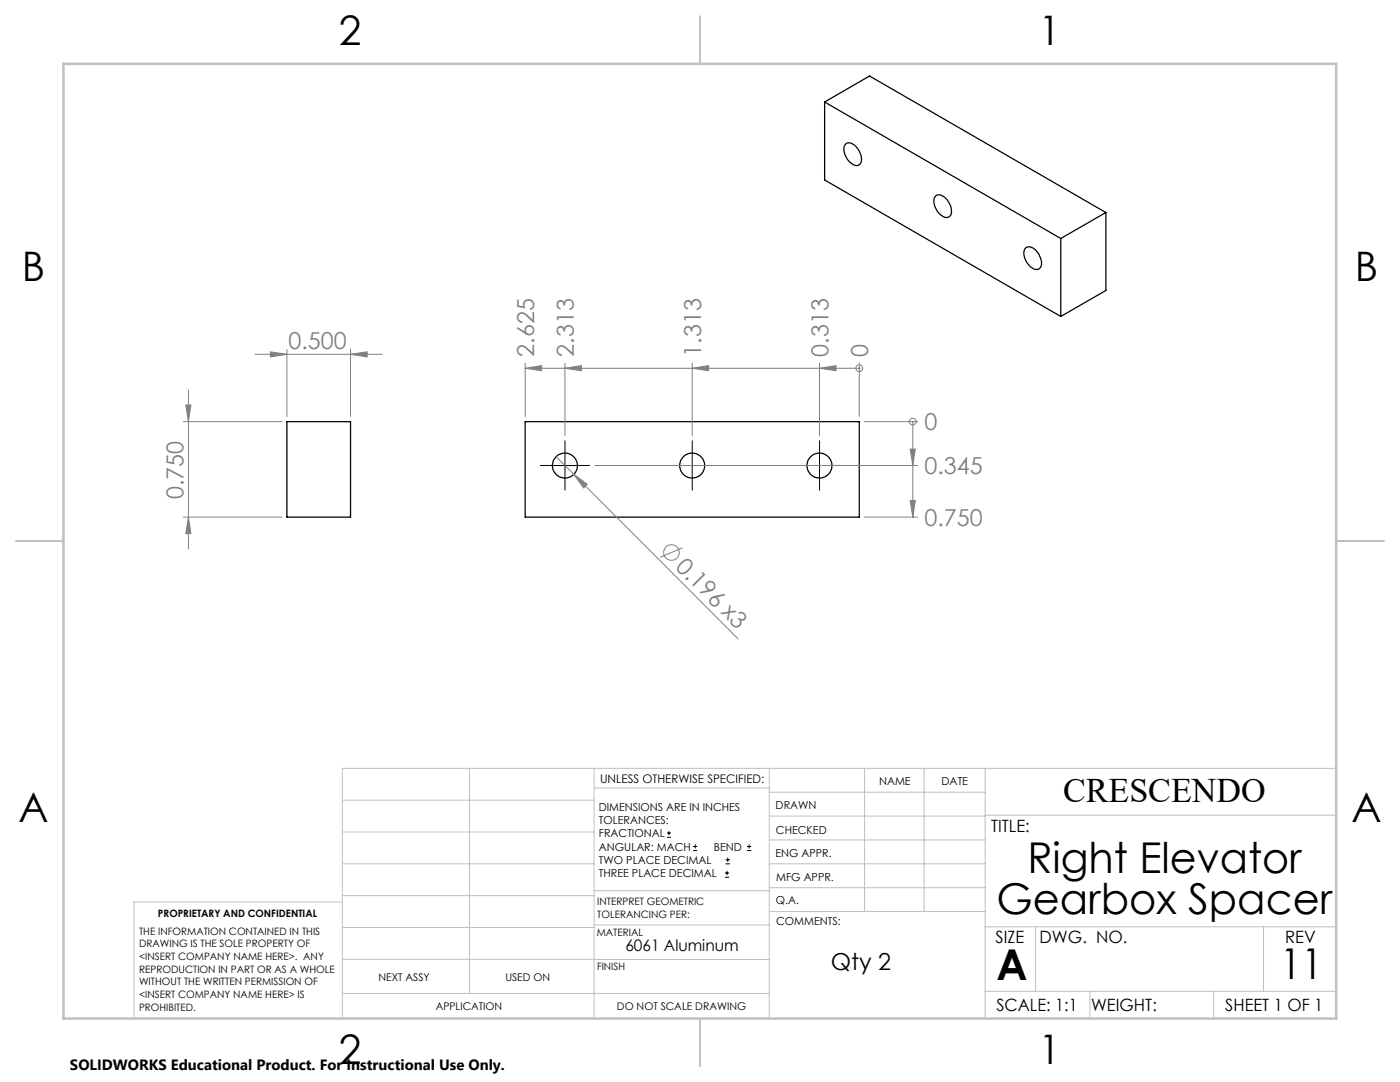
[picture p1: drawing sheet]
<svg xmlns="http://www.w3.org/2000/svg" width="279mm" height="216mm" viewBox="0 0 279 216" stroke-linecap="round" stroke-linejoin="round" font-family="sans-serif">
<g fill="none" stroke="#000" stroke-width=".25">
<path d="M164.6 20.4l47.1 27.2M164.6 20.4l8.9-5.2 47.2 27.2M164.6 20.4v15.5l47.1 27.2M168.9 28.6a2.33 2.33 0 0 1 2.6 1.6 2.01 2.01 0 0 1-.2 2.7 2.19 2.19 0 0 1-2.4-1.5 2.25 2.25 0 0 1 0-2.8zM186.7 39.1a1.55 1.55 0 0 1 2.2 .7 2.96 2.96 0 0 1 .7 3.3 1.29 1.29 0 0 1-1.9-.2 3.3 3.3 0 0 1-1.1-3.6zM204.7 49.5a1.55 1.55 0 0 1 2.2 .6 2.96 2.96 0 0 1 .7 3.3 1.29 1.29 0 0 1-1.9-.2 3.3 3.3 0 0 1-1.2-3.5zM211.7 47.6v15.5M220.7 42.4v15.6l-9 5.1M220.7 42.4l-9 5.2M57.3 84.1h12.7v19.1h-12.7zM104.8 84.1h66.7v19.1h-66.7z"/>
<circle cx="112.7" cy="92.9" r="2.49"/>
<circle cx="138.1" cy="92.9" r="2.49"/>
<circle cx="163.5" cy="92.9" r="2.49"/>
</g>
<g fill="none" stroke="#808080" stroke-width=".2">
<path d="M37.6 77.8v31.7M50.9 70.7h25.4M54 70.2l3.3 .5-3.3 .5zM57.3 69.7v13.4M70 70.7l3.3-.5v1zM70 69.7v13.4M104.8 73.5l3.3-.5v1zM104.8 73.5h66.7M104.8 72.5v10.6M112.7 72.5v14.4M112.7 73.5l3.3-.5v1zM138.1 73.5l3.3-.5v1z"/>
<path d="M138.1 72.5v14.4M163.5 73.5l3.3-.5v1zM163.5 72.5v14.4M171.5 73.5h.1M171.5 72.5v10.6M36.6 84.1h19.7M37.1 80.8h1l-.5 3.3zM111 91.1l3.5 3.6M114.5 94.7l2.7 1.9-.7 .8zM114.5 94.7l32.8 32.8M118.7 92.9h64.5M172.5 84.1h10.7"/>
<path d="M181.6 89.6h1.1l-.5 3.3zM181.6 99.9h1.1l-.5 3.3zM182.2 84.1v19.1M182.2 84.1h.1M36.6 103.2h19.7M37.6 103.2l.5 3.3h-1zM136.2 109.3l-4.4 1.9M172.5 103.2h10.7"/>
<circle cx="171.5" cy="73.5" r=".68"/>
<circle cx="182.2" cy="84.1" r=".68"/>
<circle cx="134" cy="110.2" r="1.56"/>
</g>
<g fill="none" stroke="#000" stroke-width=".2">
<path d="M110.2 92.9h5.1M112.7 90.4v5M135.6 92.9h5.1M138.1 90.4v5M161 92.9h5.1M163.5 90.4v5M133.1 167.1h.8M133.1 166.2h.8M133.5 165.8v.9M138.3 169.7h.8M138.3 168.9h.8M138.7 168.5v.8"/>
<path d="M144.7 175h.8M144.7 174.2h.8M144.8 172.4h.9M144.8 171.6h.9M145.1 173.8v.8M145.2 171.1v.9M149.1 169.7h.8M149.1 168.9h.8M149.5 168.5v.8"/>
</g>
<path d="M110.3 92.9h-2.5M112.8 95.4v2.5M112.8 90.4v-2.5M115.3 92.9h2.4M135.7 92.9h-2.5M138.2 95.4v2.5M138.2 90.4v-2.5M140.7 92.9h2.4M161.1 92.9h-2.5M163.6 95.4v2.5M163.6 90.4v-2.5M166.1 92.9h2.4" fill="none" stroke="#000" stroke-width=".2" stroke-dasharray="15.2 1.3 1.3 1.3" stroke-linecap="butt"/>
<g fill="none" stroke="#c0c0c0" stroke-width=".2">
<path d="M68.3 159.7h50.3M93.7 153.3v44.9M118.6 153.3v49.9M118.6 157.2h34.9M153.5 153.3v49.9M153.5 158.1h43.1M172.5 153.3v28.6M184.4 153.3v28.6M196.6 153.3v49.9M266.7 153.3h-198.4v49.9M68.3 178.7h50.3M68.3 172.4h50.3"/>
<path d="M68.3 166h50.3M68.3 180h-41.6v23.2M118.6 177.7h35M153.5 167.6h43.1M153.5 162.8h43.1M153.5 172.4h43.1M153.5 177.1h43.1M196.6 162.7h70.1M68.3 198.2h85.2M68.3 191.4l85.2 .1M68.3 185.1h50.3M118.6 184.6h35"/>
<path d="M153.6 181.9h43M196.6 197.8h70.1M196.6 184.9h70.1M206.7 184.9v12.9M217.5 197.8v5.4M242.2 197.8v5.4M252.2 184.9v12.9"/>
</g>
<path d="M139.7 3.2v9.5M3.1 107.9h9.6M266.7 107.9h9.5M139.7 203.2v9.6" fill="none" stroke="#c0c0c0" stroke-width=".25"/>
<path d="M12.7 12.7h254v190.5h-254z" fill="none" stroke="#c0c0c0" stroke-width=".5"/>
<g fill="#808080">
<path d="M114.5 94.7l2.7 1.9-.7 .8z"/>
<path d="M70 70.7l3.3-.5v1zM54 70.2l3.3 .5-3.3 .5z"/>
<path d="M37.1 80.8h1l-.5 3.3zM37.6 103.2l.5 3.3h-1z"/>
<path d="M181.6 89.6h1.1l-.5 3.3zM181.6 99.9h1.1l-.5 3.3z"/>
<path d="M163.5 73.5l3.3-.5v1zM138.1 73.5l3.3-.5v1zM112.7 73.5l3.3-.5v1zM104.8 73.5l3.3-.5v1z"/>
</g>
<g font-size="8.5">
<text x="205" y="174.2">Right Elevator</text>
<text x="198.9" y="182.3">Gearbox Spacer</text>
<text x="198.9" y="195.5">A</text>
<text x="255.5" y="195.4">11</text>
</g>
<g font-size="8.1">
<text x="67.6" y="8.9">2</text>
<text x="207.3" y="8.9">1</text>
<text x="4.4" y="56.2">B</text>
<text x="270.4" y="56.2">B</text>
<text x="3.7" y="164.1">A</text>
<text x="269.7" y="164.1">A</text>
<text x="67.6" y="212.4">2</text>
<text x="207.3" y="212.4">1</text>
</g>
<text font-size="6.9" x="212.2" y="160.1">CRESCENDO</text>
<g font-size="4.7" fill="#808080">
<text x="57.6" y="69.7">0.500</text>
<text x="106.6" y="71.1" transform="rotate(-90 106.6 71.1)">2.625</text>
<text x="114.5" y="71.1" transform="rotate(-90 114.5 71.1)">2.313</text>
<text x="139.9" y="71.1" transform="rotate(-90 139.9 71.1)">1.313</text>
<text x="165.3" y="71.1" transform="rotate(-90 165.3 71.1)">0.313</text>
<text x="173.3" y="71.1" transform="rotate(-90 173.3 71.1)">0</text>
<text x="184.5" y="85.9">0</text>
<text x="184.5" y="94.6">0.345</text>
<text x="36.6" y="99.6" transform="rotate(-90 36.6 99.6)">0.750</text>
<text x="184.5" y="104.9">0.750</text>
<text x="134.6" y="113.3" transform="rotate(45 134.6 113.3)">0.196 x3</text>
</g>
<text font-size="4.7" x="165.8" y="193.5">Qty 2</text>
<g font-size="3.4">
<text x="197.8" y="166">TITLE:</text>
<text x="198.7" y="188.1">SIZE</text>
<text x="207.5" y="188.1">DWG. NO.</text>
<text x="256.5" y="188.2">REV</text>
<text x="198.8" y="201.7">SCALE: 1:1</text>
<text x="217.7" y="201.8">WEIGHT:</text>
<text x="244.5" y="201.7">SHEET 1 OF 1</text>
</g>
<text font-size="3.2" x="124.8" y="189.8">6061 Aluminum</text>
<text font-size="3" x="14" y="213.5">SOLIDWORKS Educational Product. For Instructional Use Only.</text>
<text font-size="2.4" x="119.8" y="156.2">UNLESS OTHERWISE SPECIFIED:</text>
<g font-size="2.2">
<text x="119.5" y="161.8">DIMENSIONS ARE IN INCHES</text>
<text x="154.8" y="161.4">DRAWN</text>
<text x="175.4" y="156.6">NAME</text>
<text x="187.9" y="156.7">DATE</text>
<text x="119.5" y="164.4">TOLERANCES:</text>
<text x="119.5" y="167.1">FRACTIONAL</text>
<text x="154.9" y="166.3">CHECKED</text>
<text x="119.5" y="169.7">ANGULAR: MACH</text>
<text x="119.5" y="172.4">TWO PLACE DECIMAL</text>
<text x="142.5" y="169.7">BEND</text>
<text x="154.8" y="171">ENG APPR.</text>
<text x="119.5" y="175">THREE PLACE DECIMAL</text>
<text x="154.9" y="175.7">MFG APPR.</text>
<text x="154.9" y="180.4">Q.A.</text>
<text x="154.9" y="184.6">COMMENTS:</text>
</g>
<g font-size="2.1">
<text x="75.5" y="195.7">NEXT ASSY</text>
<text x="100.9" y="195.7">USED ON</text>
<text x="86.9" y="201.5">APPLICATION</text>
<text x="123.1" y="201.6">DO NOT SCALE DRAWING</text>
</g>
<g font-size="2">
<text x="31.5" y="182.9">PROPRIETARY AND CONFIDENTIAL</text>
<text x="119.2" y="180.6">INTERPRET GEOMETRIC</text>
<text x="119.2" y="183.1">TOLERANCING PER:</text>
<text x="27.8" y="186.5">THE INFORMATION CONTAINED IN THIS</text>
<text x="27.8" y="189">DRAWING IS THE SOLE PROPERTY OF</text>
<text x="27.8" y="191.6">&lt;INSERT COMPANY NAME HERE&gt;. ANY</text>
<text x="119.1" y="186.7">MATERIAL</text>
<text x="27.8" y="194.1">REPRODUCTION IN PART OR AS A WHOLE</text>
<text x="27.8" y="196.6">WITHOUT THE WRITTEN PERMISSION OF</text>
<text x="119.1" y="193.5">FINISH</text>
<text x="27.8" y="199.1">&lt;INSERT COMPANY NAME HERE&gt; IS</text>
<text x="27.8" y="201.7">PROHIBITED.</text>
</g>
</svg>
